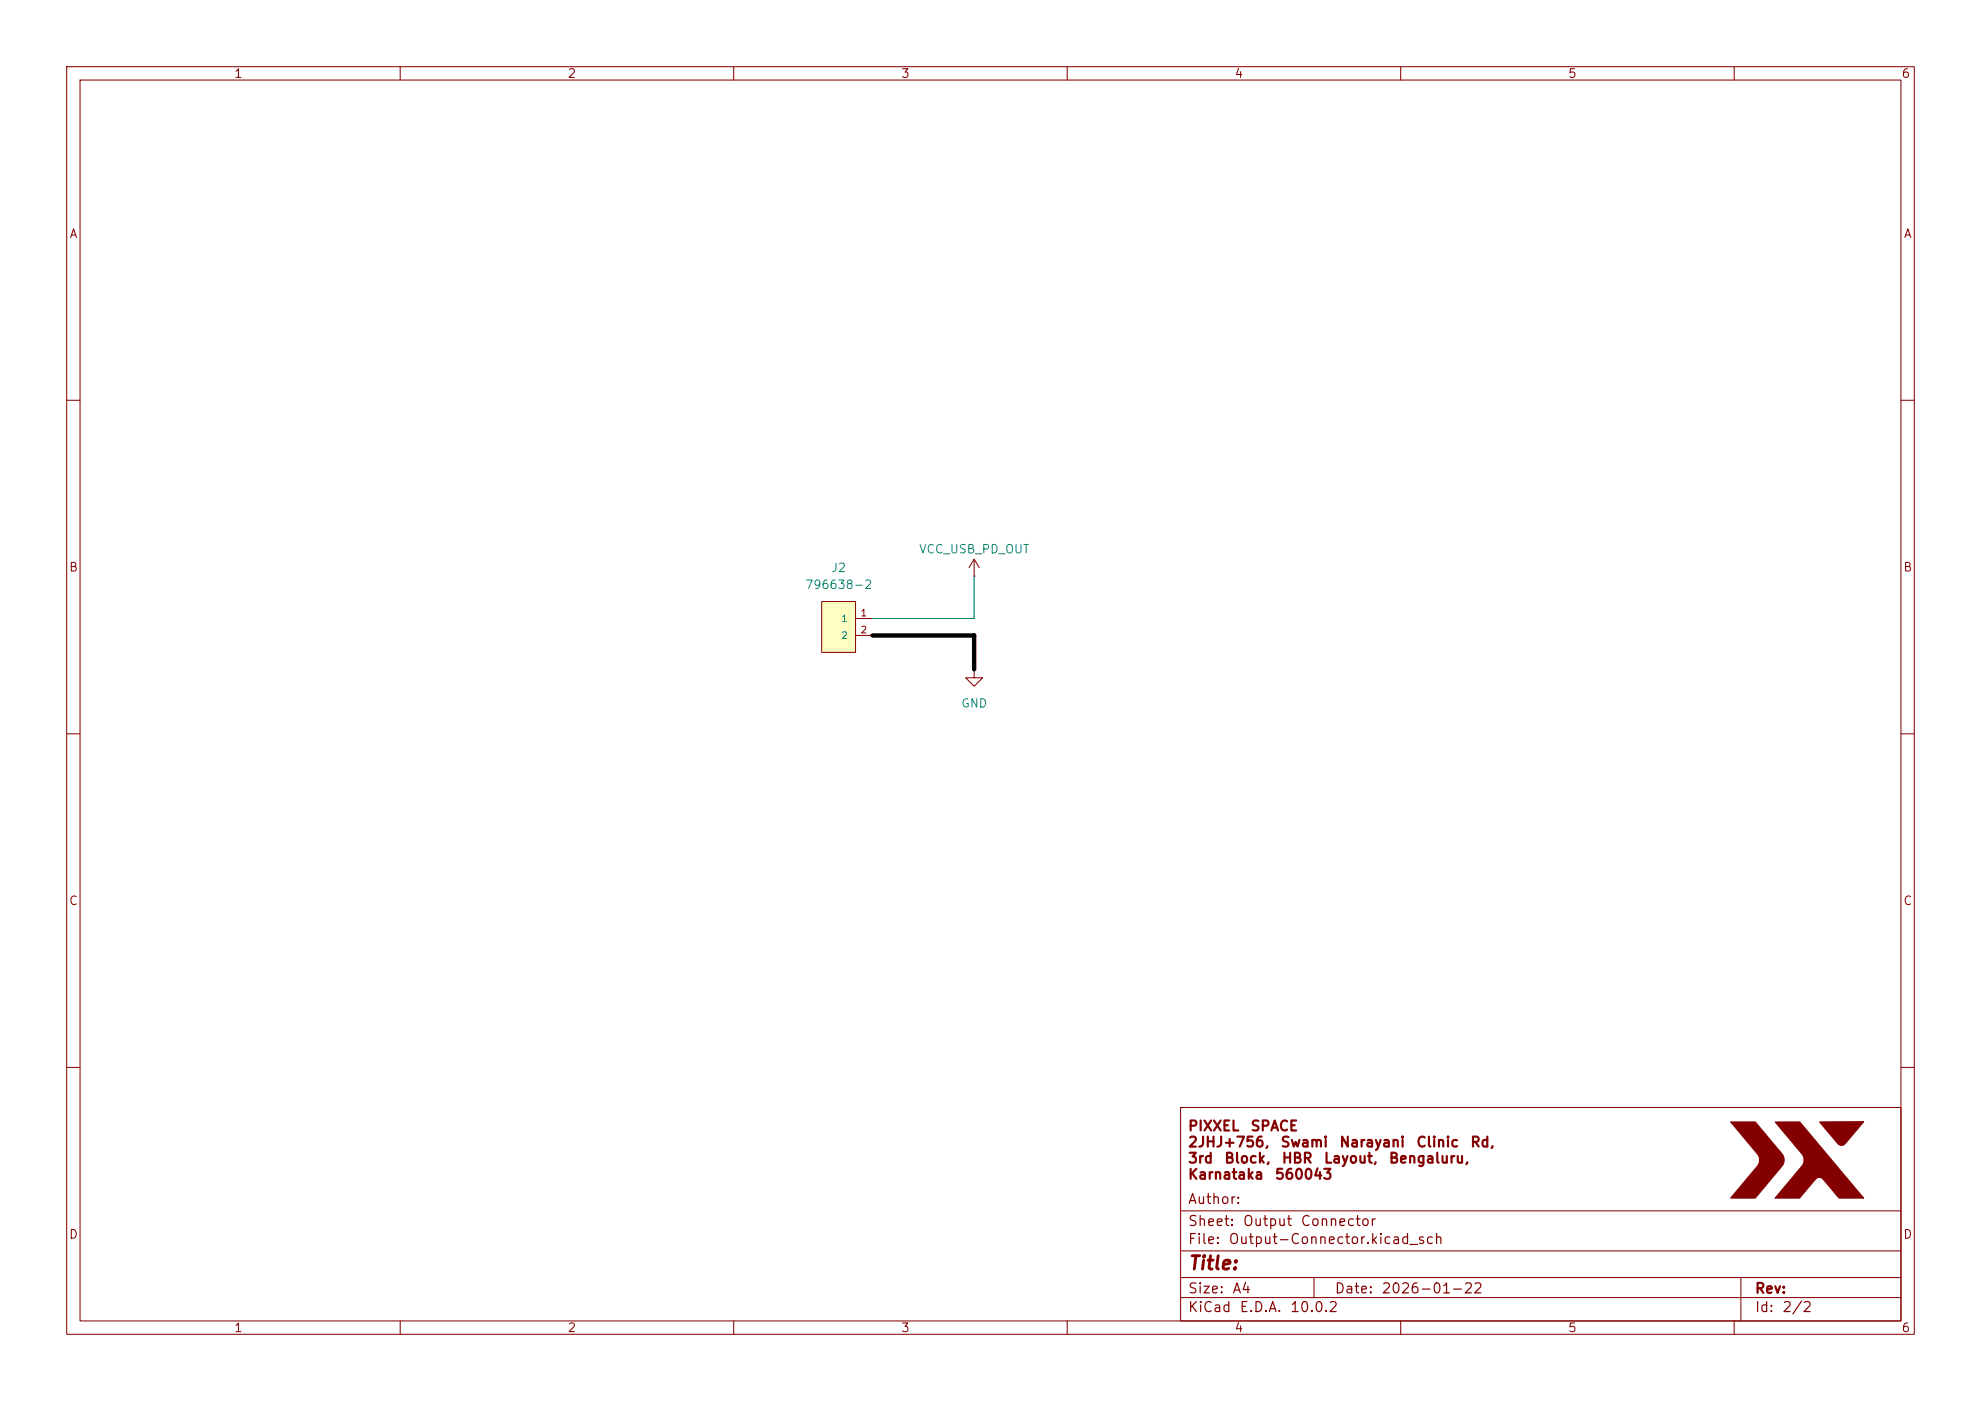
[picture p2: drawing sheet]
<svg xmlns="http://www.w3.org/2000/svg" width="297mm" height="210mm" viewBox="0 0 297 210" stroke-linecap="round" stroke-linejoin="round" font-family="sans-serif">
<path d="M0 0h297v210h-297z" fill="#fff" stroke="#fff" stroke-width=".15"/>
<g fill="none" stroke="#840000" stroke-width=".15">
<path d="M10 10h277v190h-277zM12 12h273v186h-273zM60 10v2M110 10v2M160 10v2M210 10v2M260 10v2M10 60h2M285 60h2M10 110h2M285 110h2M10 160h2"/>
<path d="M177 166h108v32h-108zM285 160h2M60 198v2M110 198v2M160 198v2M177 194.5h108M177 191.5h108M177 187.5h108M177 181.5h108M197 191.5v3M210 198v2M260 198v2"/>
<path d="M261 191.5v6.5"/>
</g>
<g fill="#840000" stroke="#840000" stroke-width=".15">
<path d="M259.5 168.2h3.7l3.2 3.9a2.73 2.73 0 0 1 1.1 1.8 3.4 3.4 0 0 1-1.2 2l-3.1 3.7h-3.7l3.1-3.7a3.6 3.6 0 0 0 1.2-2 3.4 3.4 0 0 0-1.2-2z"/>
<path d="M266.2 168.2h3.6l9.6 11.4h-3.7l-2.2-2.6a.85 .85 0 0 0-.8-.5 .85 .85 0 0 0-.7 .5l-2.2 2.6h-3.7l3.2-3.9a3 3 0 0 0 1.2-1.7 1.85 1.85 0 0 0-.8-1.6z"/>
<path d="M272.8 168.2l6.6-.1-2.4 2.9a1.04 1.04 0 0 1-1.2 .6z"/>
</g>
<path d="M123.2 90.2h5.1v7.6h-5.1z" fill="#ffffc2"/>
<path d="M123.2 90.2h5.1v7.6h-5.1zM128.3 92.7h2.5M128.3 95.3h2.5M146 86.4h.1M146 83.8l-.7 1.3M146 83.8l.8 1.3M146 83.8v2.6M146 100.3v1.3h1.3l-1.3 1.3-1.2-1.3h1.2M146 100.3h.1" fill="none" stroke="#840000" stroke-width=".15"/>
<path d="M146 86.4v6.3h-15.2" fill="none" stroke="#008400" stroke-width=".15"/>
<path d="M130.8 95.3h15.2v5" fill="none" stroke="#000" stroke-width=".66"/>
<text font-size="2" fill="#840000" x="178" y="190.8">Title:</text>
<g font-size="1.5" fill="#840000">
<text x="178" y="169.9">PIXXEL</text>
<text x="178" y="172.3">2JHJ+756,</text>
<text x="187.4" y="169.9">SPACE</text>
<text x="191.9" y="172.3">Swami</text>
<text x="200.7" y="172.3">Narayani</text>
<text x="212.2" y="172.3">Clinic</text>
<text x="220.3" y="172.3">Rd,</text>
<text x="178" y="174.7">3rd</text>
<text x="178" y="177.2">Karnataka</text>
<text x="183.5" y="174.7">Block,</text>
<text x="191" y="177.2">560043</text>
<text x="192.1" y="174.7">HBR</text>
<text x="198.4" y="174.7">Layout,</text>
<text x="208.1" y="174.7">Bengaluru,</text>
<text x="178" y="184.2">Sheet:</text>
<text x="178" y="180.9">Author:</text>
<text x="186.2" y="184.2">Output</text>
<text x="194.9" y="184.2">Connector</text>
<text x="178" y="186.9">File:</text>
<text x="184.1" y="186.9">Output-Connector.kicad_sch</text>
<text x="178" y="197.1">KiCad</text>
<text x="178" y="194.3">Size:</text>
<text x="184.7" y="194.3">A4</text>
<text x="185.7" y="197.1">E.D.A.</text>
<text x="193.3" y="197.1">10.0.2</text>
<text x="200" y="194.3">Date:</text>
<text x="207" y="194.3">2026-01-22</text>
<text x="263" y="194.3">Rev:</text>
<text x="263" y="197.1">Id:</text>
<text x="267.1" y="197.1">2/2</text>
</g>
<g font-size="1.3" fill="#840000">
<text x="35" y="12">1</text>
<text x="85" y="12">2</text>
<text x="135" y="12">3</text>
<text x="185" y="12">4</text>
<text x="235" y="12">5</text>
<text x="285" y="12">6</text>
<text x="10.3" y="36">A</text>
<text x="285.3" y="36">A</text>
<text x="10.3" y="86">B</text>
<text x="285.3" y="86">B</text>
<text x="10.3" y="136">C</text>
<text x="285.3" y="136">C</text>
<text x="10.3" y="186">D</text>
<text x="285.3" y="186">D</text>
<text x="35" y="200">1</text>
<text x="85" y="200">2</text>
<text x="135" y="200">3</text>
<text x="185" y="200">4</text>
<text x="235" y="200">5</text>
<text x="285" y="200">6</text>
</g>
<g font-size="1.3" fill="#008484">
<text x="137.7" y="83.3">VCC_USB_PD_OUT</text>
<text x="120.6" y="88.6">796638-2</text>
<text x="124.5" y="86.1">J2</text>
<text x="144" y="106.4">GND</text>
</g>
<g font-size="1" fill="#008484">
<text x="126" y="93.5">1</text>
<text x="126" y="96">2</text>
</g>
<g font-size="1" fill="#840000">
<text x="128.9" y="92.6">1</text>
<text x="128.9" y="95.2">2</text>
</g>
</svg>
